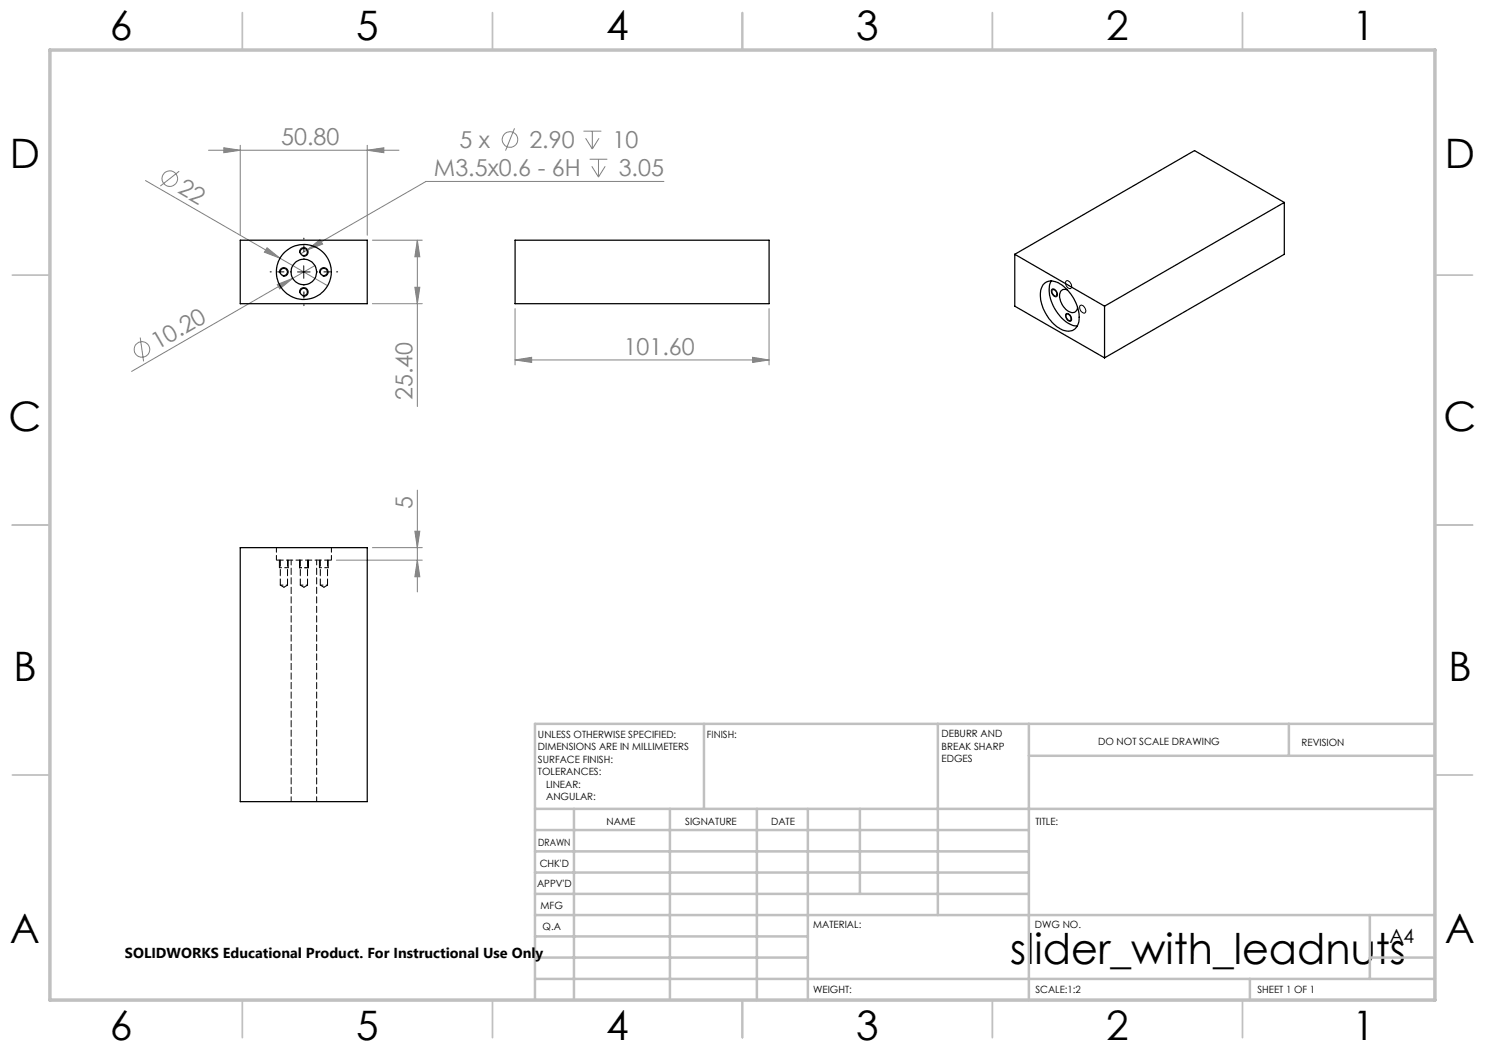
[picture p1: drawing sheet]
<svg xmlns="http://www.w3.org/2000/svg" width="297mm" height="210mm" viewBox="0 0 297 210" stroke-linecap="round" stroke-linejoin="round" font-family="sans-serif">
<g fill="none" stroke="#808080" stroke-width=".2">
<path d="M29.1 36.1l36.4 21M35.8 34.2l-3.7 3M41.7 30h38.1M44.8 29.6l3.2 .4-3.2 .5zM48 29.1v18M73.4 30l3.4-.4v.9zM73.4 29.1v18M102.9 25.7l-1.8 4.4M116.7 26.2h3.6M117.1 27.6l1.4 2.2M117.9 31.8h3.6M118.4 33.3l1.3 2.1"/>
<path d="M118.5 26.2v3.6M119.7 31.8v3.6M119.8 27.6l-1.3 2.2M121 33.3l-1.3 2.1M132.8 36.3h-47.6l-23.8 13.7M53.4 49.6l2.6 2-3.1-1.2zM55.5 56.9l3.1-1.2-2.6 2.1zM58.6 55.7l-32.3 18.6M61.4 50l2.6-2.1 .5 .9zM61.4 50l-1.3 .8M63 53.1l-4.4 2.6M74.5 48h10"/>
<path d="M83 57.5h1l-.5 3.2zM83.5 48l.5 3.4h-1zM83.5 48v33.3M28 67.5l.7 4.8M74.5 60.7h10M103 72l3.3-.5v1zM103 61.7v11.3M103 72h50.8M150.5 71.5l3.3 .5-3.3 .5zM153.8 61.7v11.3M83.5 98v20.4M67.3 112h17.2"/>
<path d="M74.5 109.5h10M83 106.2h1l-.5 3.3zM83.5 112l.5 3.3h-1z"/>
<circle cx="34" cy="35.7" r="1.55"/>
<circle cx="102" cy="27.9" r="1.56"/>
<circle cx="28.4" cy="69.9" r="1.56"/>
</g>
<g fill="none" stroke="#000" stroke-width=".2">
<path d="M55.9 54.6a.88 .88 0 0 1 .8-1.1 .88 .88 0 0 1 .9 .9 .88 .88 0 0 1-1 .8M59.5 54.4h2.5M59.9 58.6a.88 .88 0 0 1 .7-1.1 .88 .88 0 0 1 1 .9 .88 .88 0 0 1-1.1 .8M59.9 50.6a.88 .88 0 0 1 .8-1.1 .88 .88 0 0 1 .9 1 .88 .88 0 0 1-1.1 .8M60.7 53.2v2.5M63.9 54.6a.87 .87 0 0 1 .8-1.1 .87 .87 0 0 1 .9 1 .87 .87 0 0 1-1.1 .7M210.4 57.9a.95 .95 0 0 1 1.1 1.3 .62 .62 0 0 1-.7 .1 .62 .62 0 0 1-.4-.6l-.1-.5zM213.2 56.3a.85 .85 0 0 1 1.1 .8 .48 .48 0 0 1-.2 .6 .48 .48 0 0 1-.7-.3l-.3-.7zM213.2 62.8a.96 .96 0 0 1 1.1 1.3 .54 .54 0 0 1-.5 .2 .54 .54 0 0 1-.4-.5l-.3-.6zM216 61.1a.79 .79 0 0 1 1.1 .8v.1a.44 .44 0 0 1-.1 .6 .44 .44 0 0 1-.6-.2l-.5-.8zM55.9 112v1.6M57.6 112v1.6"/>
<path d="M59.9 112v1.6M61.6 112v1.6M63.9 112v1.6M65.7 112v1.6"/>
</g>
<g fill="none" stroke="#c0c0c0" stroke-width=".35">
<path d="M48.5 2.5v7.5M98.5 2.5v7.5M148.5 2.5v7.5M198.5 2.5v7.5M248.5 2.5v7.5M2.5 55h7.5M287 55h7.5M2.5 105h7.5M287 105h7.5M2.5 155h7.5M287 155h7.5M48.5 200v7.5"/>
<path d="M98.5 200v7.5M148.5 200v7.5M198.5 200v7.5M248.5 200v7.5"/>
</g>
<g fill="none" stroke="#c0c0c0" stroke-width=".5">
<path d="M140.8 144.8v17M187.6 144.8v38.2M205.8 144.8v55.2M205.8 151.2h81.2M257.8 144.8v6.4M287 144.8h-180v55.2M107 161.8h180M107 178.8h98.8M107 174.5h98.8M107 170.3h98.8M107 166h98.8M114.8 161.8v38.2"/>
<path d="M134 161.8v38.2M151.4 161.8v38.2M161.6 161.8v38.2M172 161.8v17M107 195.8h180M107 191.5h54.6M107 187.3h54.6M107 183h180M250 195.8v4.2M274 191.5h13M274 183v12.8"/>
</g>
<path d="M10 10h277v190h-277z" fill="none" stroke="#c0c0c0" stroke-width=".7"/>
<path d="M58.3 54.4h-4.3M60.8 51.9v-4.3M60.8 56.9v4.2M63.3 54.4h4.2" fill="none" stroke="#000" stroke-width=".2" stroke-dasharray="15.2 1.3 1.3 1.3" stroke-dashoffset="15"/>
<path d="M55.9 113.5h1.8M59.9 113.5h1.8M63.9 113.5h1.8" fill="none" stroke="#000" stroke-width=".2" stroke-dasharray="1.3 .6" stroke-dashoffset=".9"/>
<g fill="#808080">
<path d="M53.4 49.6l2.6 2-3.1-1.2z"/>
<path d="M55.5 56.9l3.1-1.2-2.6 2.1z"/>
<path d="M73.4 30l3.4-.4v.9zM44.8 29.6l3.2 .4-3.2 .5z"/>
<path d="M61.4 50l3.1-1.2-.5-.9zM103 72l3.3-.5v1zM150.5 71.5l3.3 .5-3.3 .5z"/>
<path d="M83.5 112l.5 3.3h-1zM83 106.2h1l-.5 3.3z"/>
<path d="M83 57.5h1l-.5 3.2zM83.5 48l.5 3.4h-1z"/>
</g>
<g fill="none" stroke="#000" stroke-width=".25">
<path d="M48 48h25.4v12.7h-25.4zM103 48h50.8v12.7h-50.8zM203 50.9l17.9 10.3M203 50.9v10.3l17.9 10.4M208.8 56.7a2.69 2.69 0 0 1 3.6 .3 8.2 8.2 0 0 1 3.3 7.5 2.18 2.18 0 0 1-3.3 1.4 8.2 8.2 0 0 1-4.3-7.8zM210.2 56.2a6.4 6.4 0 0 0 1.1 6.1 5.5 5.5 0 0 0 4.1 2.9M210.4 58a.73 .73 0 0 1 .9 .3 .73 .73 0 0 1-.1 .9 .98 .98 0 0 1-.8-1.2zM213.5 58a1.13 1.13 0 0 0-1.3 .2 1.13 1.13 0 0 0-.3 1.2 3.4 3.4 0 0 0 2.8 3.1l.6-.4 .2-.6M256.9 40.5l-36 20.7M256.9 40.5l-18-10.4-35.9 20.8M256.9 40.5v10.4l-36 20.7M213.3 62.9a.73 .73 0 0 1 .8 .3 .73 .73 0 0 1-.1 .9 .98 .98 0 0 1-.7-1.2z"/>
<path d="M220.9 61.2v10.4M48 109.5h25.4v50.8h-25.4z"/>
<circle cx="56.8" cy="54.4" r=".73"/>
<circle cx="60.8" cy="54.4" r="5.5"/>
<circle cx="60.8" cy="58.4" r=".72"/>
<circle cx="60.8" cy="50.4" r=".72"/>
<circle cx="60.8" cy="54.4" r="2.55"/>
<circle cx="64.8" cy="54.4" r=".72"/>
</g>
<path d="M55.3 112h11" fill="none" stroke="#000" stroke-width=".2" stroke-dasharray="1.3 .6" stroke-dashoffset="-.1"/>
<path d="M56.1 117h1.4M60.1 117h1.4M64.1 117h1.4" fill="none" stroke="#000" stroke-width=".2" stroke-dasharray="1.3 .6" stroke-dashoffset=".7"/>
<path d="M55.3 109.5v2.5M58.2 112v48.3M66.3 112v-2.5M63.3 160.3v-48.3" fill="none" stroke="#000" stroke-width=".2" stroke-dasharray="1.3 .6" stroke-dashoffset=".3"/>
<path d="M56.1 117l.7 .5M56.8 117.5l.7-.5M60.1 117l.7 .5M60.8 117.5l.7-.5M64.1 117l.7 .5M64.8 117.5l.7-.5" fill="none" stroke="#000" stroke-width=".2" stroke-dasharray="1.3 .6" stroke-dashoffset=".4"/>
<path d="M56.1 112v5M57.5 117v-5M60.1 112v5M61.5 117v-5M64.1 112v5M65.5 117v-5" fill="none" stroke="#000" stroke-width=".2" stroke-dasharray="1.3 .6"/>
<text font-size="8.5" x="202" y="192.7">slider_with_leadnuts</text>
<g font-size="8.1">
<text x="22" y="8">6</text>
<text x="71.2" y="8">5</text>
<text x="121.2" y="8">4</text>
<text x="171.3" y="8">3</text>
<text x="221.3" y="8">2</text>
<text x="270.5" y="8">1</text>
<text x="2" y="33.6">D</text>
<text x="289" y="33.6">D</text>
<text x="1.7" y="86.1">C</text>
<text x="288.7" y="86.1">C</text>
<text x="2.7" y="136.1">B</text>
<text x="289.7" y="136.1">B</text>
<text x="2" y="188.6">A</text>
<text x="289" y="188.6">A</text>
<text x="22" y="208">6</text>
<text x="71.2" y="208">5</text>
<text x="121.2" y="208">4</text>
<text x="171.3" y="208">3</text>
<text x="221.3" y="208">2</text>
<text x="270.5" y="208">1</text>
</g>
<g font-size="4.7" fill="#808080">
<text x="56.2" y="29">50.80</text>
<text x="91.9" y="29.6">5 x</text>
<text x="105.9" y="29.6">2.90</text>
<text x="122.5" y="29.6">10</text>
<text x="86.8" y="35.2">M3.5x0.6 - 6H</text>
<text x="123.7" y="35.2">3.05</text>
<text x="35.3" y="38.5" transform="rotate(30 35.3 38.5)">22</text>
<text x="31.5" y="70.1" transform="rotate(-30 31.5 70.1)">10.20</text>
<text x="124.7" y="70.9">101.60</text>
<text x="82.5" y="80" transform="rotate(-90 82.5 80)">25.40</text>
<text x="82.5" y="101.9" transform="rotate(-90 82.5 101.9)">5</text>
</g>
<text font-size="3.9" x="277.9" y="188.5">A4</text>
<text font-size="2.9" x="25" y="191.6">SOLIDWORKS Educational Product. For Instructional Use Only</text>
<g font-size="2">
<text x="107.6" y="147.6">UNLESS OTHERWISE SPECIFIED:</text>
<text x="141.4" y="147.6">FINISH:</text>
<text x="188.3" y="147.5">DEBURR AND</text>
<text x="188.3" y="150">BREAK SHARP</text>
<text x="219.6" y="149">DO NOT SCALE DRAWING</text>
<text x="260.3" y="149.2">REVISION</text>
<text x="107.6" y="150.1">DIMENSIONS ARE IN MILLIMETERS</text>
<text x="107.6" y="152.6">SURFACE FINISH:</text>
<text x="107.6" y="155.1">TOLERANCES:</text>
<text x="188.3" y="152.5">EDGES</text>
<text x="109.2" y="157.6">LINEAR:</text>
<text x="109.2" y="160.1">ANGULAR:</text>
<text x="121.3" y="165">NAME</text>
<text x="137" y="164.9">SIGNATURE</text>
<text x="154.2" y="164.9">DATE</text>
<text x="207.1" y="164.9">TITLE:</text>
<text x="107.6" y="169.1">DRAWN</text>
<text x="107.9" y="173.3">CHK'D</text>
<text x="107.4" y="177.4">APPV'D</text>
<text x="108.1" y="181.8">MFG</text>
<text x="108.5" y="186">Q.A</text>
<text x="162.6" y="185.5">MATERIAL:</text>
<text x="207" y="185.5">DWG NO.</text>
<text x="162.6" y="198.5">WEIGHT:</text>
<text x="207.1" y="198.6">SCALE:1:2</text>
<text x="251.5" y="198.6">SHEET 1 OF 1</text>
</g>
</svg>
